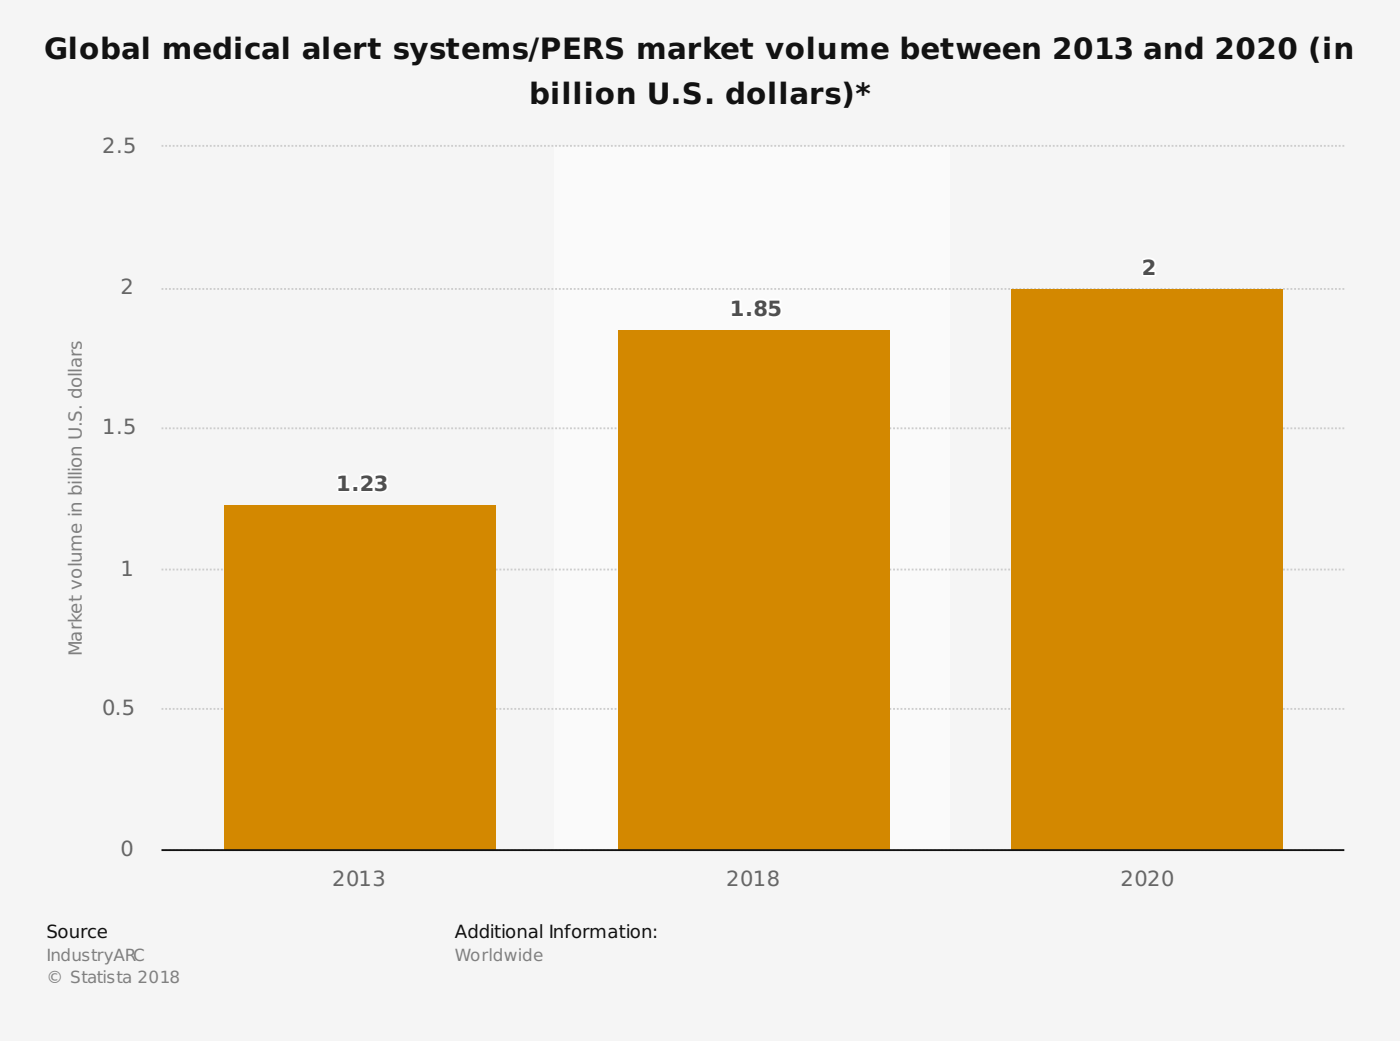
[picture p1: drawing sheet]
<svg xmlns="http://www.w3.org/2000/svg" width="353mm" height="262mm" viewBox="0 0 353 262" stroke-linecap="round" stroke-linejoin="round" font-family="sans-serif">
<path d="M0 0h352.8v262h-352.8z" fill="#f5f5f5"/>
<path d="M139.7 37h99.6v176.8h-99.6z" fill="#fafafa"/>
<path d="M40.7 36.7h298M40.7 72.8h298M40.7 107.8h298M40.7 143.4h298M40.7 178.5h298M40.7 214.1h298" fill="none" stroke="#cdcdcd" stroke-width=".47" stroke-dasharray=".5 .5" stroke-linecap="butt"/>
<g fill="#d38800">
<path d="M56.6 127.3h68.3v86.6h-68.3z"/>
<path d="M155.8 83.3h68.3v130.6h-68.3z"/>
<path d="M255 73h68.3v140.9h-68.3z"/>
</g>
<g fill="none" stroke="#fff" stroke-width=".94">
<path d="M184.5 75.9l1.8-.2v3.1h.9v.7h-2.7v-.7h.9v-2.4l-.9 .1zM188.3 78.5h.9v1h-.9zM190.4 76.1a1.84 1.84 0 0 1 2.7 .2v.7l-.7 .5a1.13 1.13 0 0 1 .8 1.4 1.13 1.13 0 0 1-1.5 .7 1.13 1.13 0 0 1-1.4-.7 1.13 1.13 0 0 1 .7-1.4 .9 .9 0 0 1-.6-1.4zM194 75.7h2.4v.7h-1.6v.6a1.4 1.4 0 0 1 1.9 1.2 1.4 1.4 0 0 1-1.8 1.4l-1.1-.2v-.8l.2 .1a.91 .91 0 0 0 1.1 .2 .91 .91 0 0 0 .5-1 1.46 1.46 0 0 0-1.6 0zM288.2 65.5l.4-.1a1.54 1.54 0 0 1 2.3 1.3l-.4 .7-1.2 1.1h1.7v.7h-2.8v-.7l1.4-1.2a.75 .75 0 0 0 .1-1.2 .75 .75 0 0 0-1.1 .1l-.4 .2zM85.3 119.8l1.8-.1v3.1h.9v.7h-2.7v-.7h.9v-2.5l-.9 .2zM91.1 119.8l.5-.1a1.54 1.54 0 0 1 2.3 1.3l-.4 .7-1.3 1.1h1.7v.7h-2.8v-.7l1.4-1.3a.75 .75 0 0 0 .2-1.1 .75 .75 0 0 0-1.2 0l-.4 .3zM94.7 119.8l.6-.2a1.56 1.56 0 0 1 2.1 1l-.2 .5-.5 .3a1.1 1.1 0 0 1 .7 1.4 1.1 1.1 0 0 1-1.3 .8l-1.5-.2v-.8l.5 .2a.78 .78 0 0 0 .9 .1 .78 .78 0 0 0 .4-.8l-1.2-.2v-.7h.4a.54 .54 0 0 0 .8-.5 .54 .54 0 0 0-.9-.4l-.8 .2zM89.1 122.5h.9v1h-.9z"/>
<circle cx="191.7" cy="78.4" r=".6"/>
<circle cx="191.7" cy="76.7" r=".5"/>
</g>
<path d="M40.7 214.1h298" fill="none" stroke="#121212" stroke-width=".47"/>
<g font-size="7.4" fill="#121212">
<text x="11.1" y="15">Global medical alert systems/PERS market volume between 2013 and 2020 (in</text>
<text x="133.3" y="26.2">billion U.S. dollars)*</text>
</g>
<g font-size="5.3" fill="#666">
<text x="25.8" y="38.5">2.5</text>
<text x="30.3" y="74.1">2</text>
<text x="25.8" y="109.4">1.5</text>
<text x="30.3" y="145">1</text>
<text x="25.8" y="179.9">0.5</text>
<text x="30.3" y="215.5">0</text>
<text x="83.7" y="223.2">2013</text>
<text x="183" y="223.2">2018</text>
<text x="282.4" y="223.2">2020</text>
</g>
<g font-size="5.3" fill="#fff">
<text x="287.7" y="69.2">2</text>
<text x="183.9" y="79.5">1.85</text>
<text x="84.7" y="123.5">1.23</text>
</g>
<text font-size="4.6" fill="#808080" x="20.6" y="165.1" transform="rotate(-90 20.6 165.1)">Market volume in billion U.S. dollars</text>
<g font-size="4.6" fill="#121212">
<text x="11.7" y="236.3">Source</text>
<text x="114.6" y="236.3">Additional Information:</text>
</g>
<g font-size="4.2" fill="#808080">
<text x="11.7" y="241.9">IndustryARC</text>
<text x="114.6" y="241.9">Worldwide</text>
<text x="11.7" y="247.5">© Statista 2018</text>
</g>
</svg>
